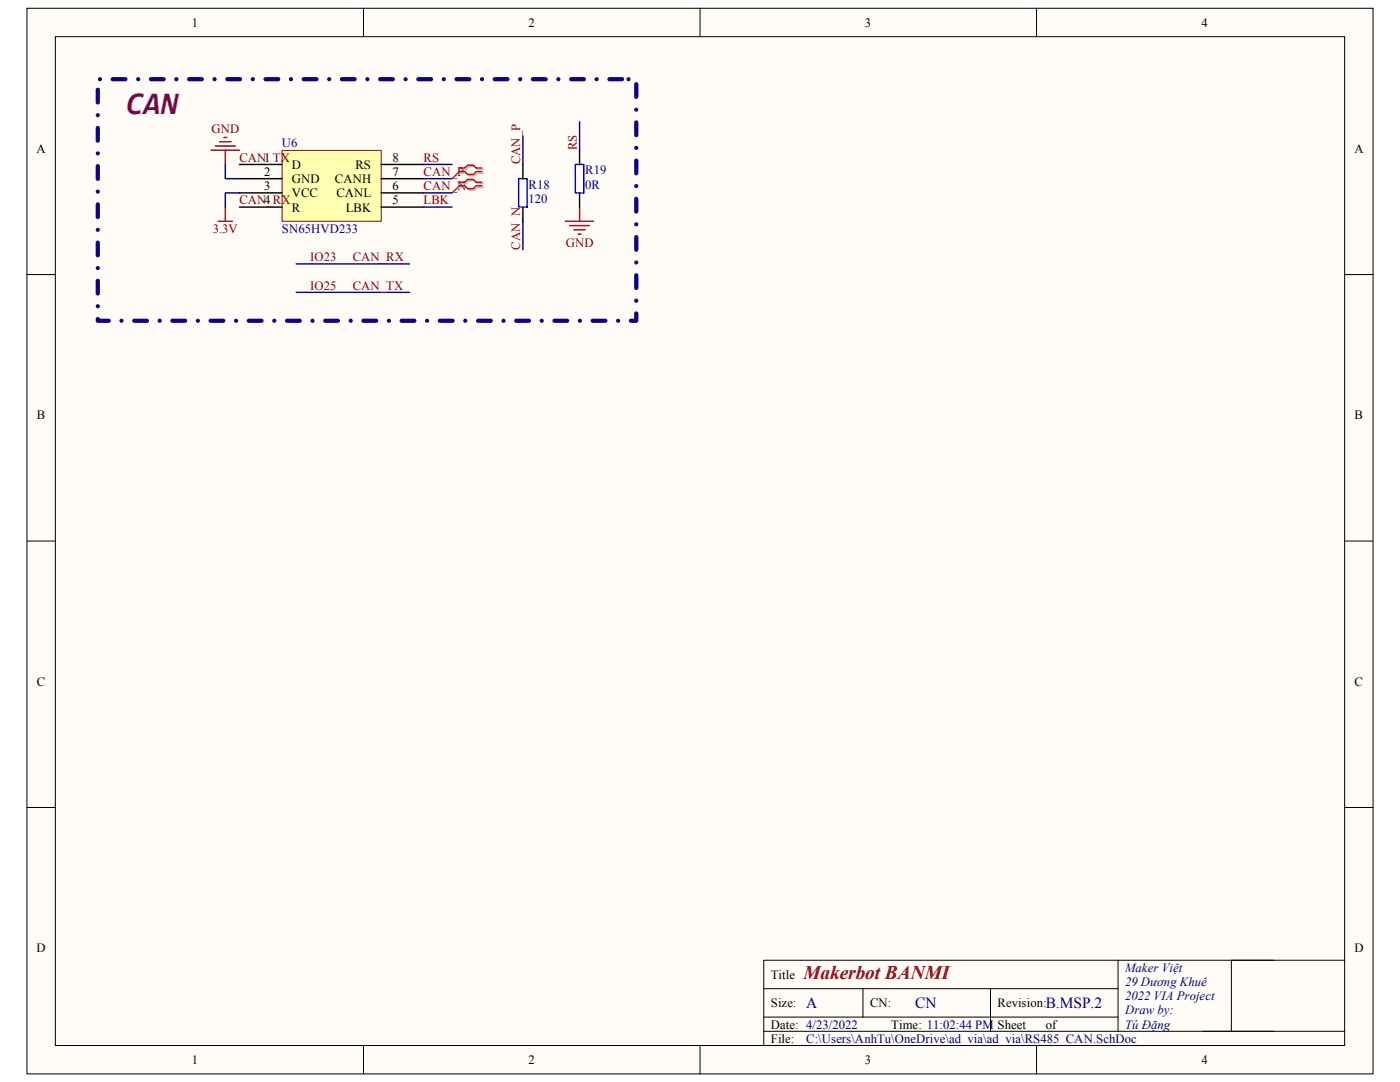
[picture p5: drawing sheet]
<svg xmlns="http://www.w3.org/2000/svg" width="279mm" height="216mm" viewBox="0 0 279 216" stroke-linecap="round" stroke-linejoin="round" font-family="sans-serif">
<path d="M5.4 1.7h268.6v212.6h-268.6z" fill="#fffcf8"/>
<path d="M5.4 1.7h268.6v212.6h-268.6z" fill="none" stroke="#000" stroke-width=".2"/>
<path d="M11.1 7.4h257.3v201.2h-257.3z" fill="#fffcf8"/>
<g fill="none" stroke="#000" stroke-width=".2">
<path d="M11 7.3h257.4v201.3h-257.4zM72.5 1.6v5.7M139.7 1.6v5.7M206.9 1.6v5.7M5.4 54.8h5.6M268.4 54.8h5.6M5.4 108h5.6M268.4 108h5.6M5.4 161.1h5.6M268.4 161.1h5.6M152.4 197.3h70.7M172.2 197.3v5.6"/>
<path d="M197.7 197.3v8.5M223.1 191.6v14.2M254.2 191.6h-101.8v17M268.4 191.6h-22.6v14.2M72.5 208.6v5.7M139.7 208.6v5.7M152.4 205.8h116M152.4 202.9h70.7M206.9 208.6v5.7"/>
</g>
<path d="M56.3 30.1h19.8v14.1h-19.8z" fill="#ffffb0"/>
<path d="M56.3 30h19.8v14.2h-19.8z" fill="none" stroke="#800000" stroke-width=".2"/>
<path d="M47.8 32.8h8.5M47.8 35.6h8.5M47.8 38.5h8.5M76.1 32.8h8.5M76.1 35.6h8.5M76.1 38.5h8.5M104.4 32.8v2.8M115.7 30v2.8M115.7 38.5v2.8M47.8 41.3h8.5M76.1 41.3h8.5M104.4 41.3v2.9" fill="none" stroke="#000" stroke-width=".28"/>
<path d="M42.1 30h5.7M43 29.1h3.9M43.8 28.3h2.3M44.7 27.4h.5M45 30v2.8M43.6 44.2h2.8M45 41.3v2.9M112.8 44.2h5.7M113.7 45h3.9M114.5 45.9h2.3M115.4 46.7h.5M115.7 41.3v2.9" fill="none" stroke="#800000" stroke-width=".28"/>
<path d="M45 32.8v2.8h2.8M47.8 38.5h-2.8v2.8M84.6 32.8h5.6M84.6 35.6h5.6M84.6 38.5h5.6M104.4 27.1v5.7M115.7 24.3v5.7M59.1 52.7h22.6M59.1 58.3h22.6M84.6 41.3h5.6M104.4 44.2v5.6" fill="none" stroke="#000080" stroke-width=".28"/>
<path d="M103.5 35.6h1.7v5.7h-1.7zM114.8 32.8h1.7v5.7h-1.7z" fill="none" stroke="#00f" stroke-width=".28"/>
<path d="M91.9 33.8h1.1l.6-.6h1.1l.6 .6h1.1M91.9 34.5h1.1l.6 .6h1.1l.6-.6h1.1M91.9 36.6h1.1l.6-.5h1.1l.6 .5h1.1M91.9 37.4h1.1l.6 .5h1.1l.6-.5h1.1" fill="none" stroke="#d0a19e" stroke-width=".28"/>
<path d="M91.9 34.5l-1.7 1.1M91.9 37.4l-1.7 1.1" fill="none" stroke="#d0a19e" stroke-width=".2"/>
<path d="M91.6 33.5h1.2l.5-.5h1.2l.5 .5h1.2M91.6 34.2h1.2l.5 .6h1.2l.5-.6h1.2M91.6 36.4h1.2l.5-.6h1.2l.5 .6h1.2M91.6 37.1h1.2l.5 .5h1.2l.5-.5h1.2" fill="none" stroke="#f00" stroke-width=".28"/>
<path d="M91.6 34.2l-1.4 1.4M91.6 37.1l-1.4 1.4" fill="none" stroke="#f00" stroke-width=".2"/>
<path d="M124.2 15.8h-104.7v48.2h107.5v-48.2h-2.8" fill="none" stroke="#11037f" stroke-width=".85" stroke-dasharray="2.5 2.5 0 2.5"/>
<text font-size="6.3" fill="#800080" x="25.2" y="22.7">CAN</text>
<text font-size="3.9" fill="#800000" x="160.4" y="195.3">Makerbot BANMI</text>
<g font-size="3.1" fill="#000080">
<text x="160.9" y="201.2">A</text>
<text x="182.7" y="201.2">CN</text>
<text x="208.7" y="201.2">B.MSP.2</text>
</g>
<g font-size="2.5">
<text x="38.3" y="5.3">1</text>
<text x="105.5" y="5.3">2</text>
<text x="172.6" y="5.3">3</text>
<text x="239.8" y="5.3">4</text>
<text x="7.3" y="30.5">A</text>
<text x="52.7" y="32.3">1</text>
<text x="52.7" y="35.1">2</text>
<text x="58.2" y="33.7">D</text>
<text x="70.9" y="33.7">RS</text>
<text x="78.3" y="32.3">8</text>
<text x="78.3" y="35.1">7</text>
<text x="270.3" y="30.5">A</text>
<text x="52.7" y="37.9">3</text>
<text x="52.7" y="40.8">4</text>
<text x="58.2" y="36.5">GND</text>
<text x="58.2" y="39.4">VCC</text>
<text x="66.8" y="36.5">CANH</text>
<text x="67.1" y="39.4">CANL</text>
<text x="78.3" y="37.9">6</text>
<text x="78.3" y="40.8">5</text>
<text x="58.2" y="42.2">R</text>
<text x="69" y="42.2">LBK</text>
<text x="7.4" y="83.6">B</text>
<text x="270.3" y="83.6">B</text>
<text x="7.4" y="136.8">C</text>
<text x="270.3" y="136.8">C</text>
<text x="7.3" y="190">D</text>
<text x="270.3" y="190">D</text>
<text x="153.8" y="195.3">Title</text>
<text x="153.8" y="201">Size:</text>
<text x="173.6" y="201">CN:</text>
<text x="199.1" y="201">Revision:</text>
<text x="153.8" y="205.2">Date: 4/23/2022</text>
<text x="153.8" y="208.1">File:</text>
<text x="177.9" y="205.2">Time: 11:02:44 PM</text>
<text x="199.1" y="205.2">Sheet</text>
<text x="208.7" y="205.2">of</text>
<text x="38.3" y="212.3">1</text>
<text x="105.5" y="212.3">2</text>
<text x="172.6" y="212.3">3</text>
<text x="239.8" y="212.3">4</text>
</g>
<g font-size="2.5" fill="#800000">
<text x="42.2" y="26.6">GND</text>
<text x="115.1" y="30" transform="rotate(-90 115.1 30)">RS</text>
<text x="47.8" y="32.3">CAN_TX</text>
<text x="84.5" y="35.1">CAN_P</text>
<text x="84.5" y="32.3">RS</text>
<text x="103.8" y="32.8" transform="rotate(-90 103.8 32.8)">CAN_P</text>
<text x="47.8" y="40.8">CAN_RX</text>
<text x="84.5" y="37.9">CAN_N</text>
<text x="84.5" y="40.8">LBK</text>
<text x="42.5" y="46.4">3.3V</text>
<text x="61.9" y="52.1">IO23</text>
<text x="70.4" y="52.1">CAN_RX</text>
<text x="103.8" y="49.8" transform="rotate(-90 103.8 49.8)">CAN_N</text>
<text x="112.9" y="49.3">GND</text>
<text x="61.9" y="57.8">IO25</text>
<text x="70.4" y="57.8">CAN_TX</text>
</g>
<g font-size="2.5" fill="#000080">
<text x="56.3" y="29.4">U6</text>
<text x="116.8" y="34.8">R19</text>
<text x="105.5" y="40.5">120</text>
<text x="105.5" y="37.6">R18</text>
<text x="116.8" y="37.6">0R</text>
<text x="56.3" y="46.4">SN65HVD233</text>
<text x="224.5" y="193.9">Maker Việt</text>
<text x="224.5" y="196.7">29 Dương Khuê</text>
<text x="224.5" y="199.6">2022 VIA Project</text>
<text x="224.5" y="202.4">Draw by:</text>
<text x="160.9" y="208.1">C:\Users\AnhTu\OneDrive\ad_via\ad_via\RS485_CAN.SchDoc</text>
<text x="224.5" y="205.2">Tú Đặng</text>
</g>
</svg>
